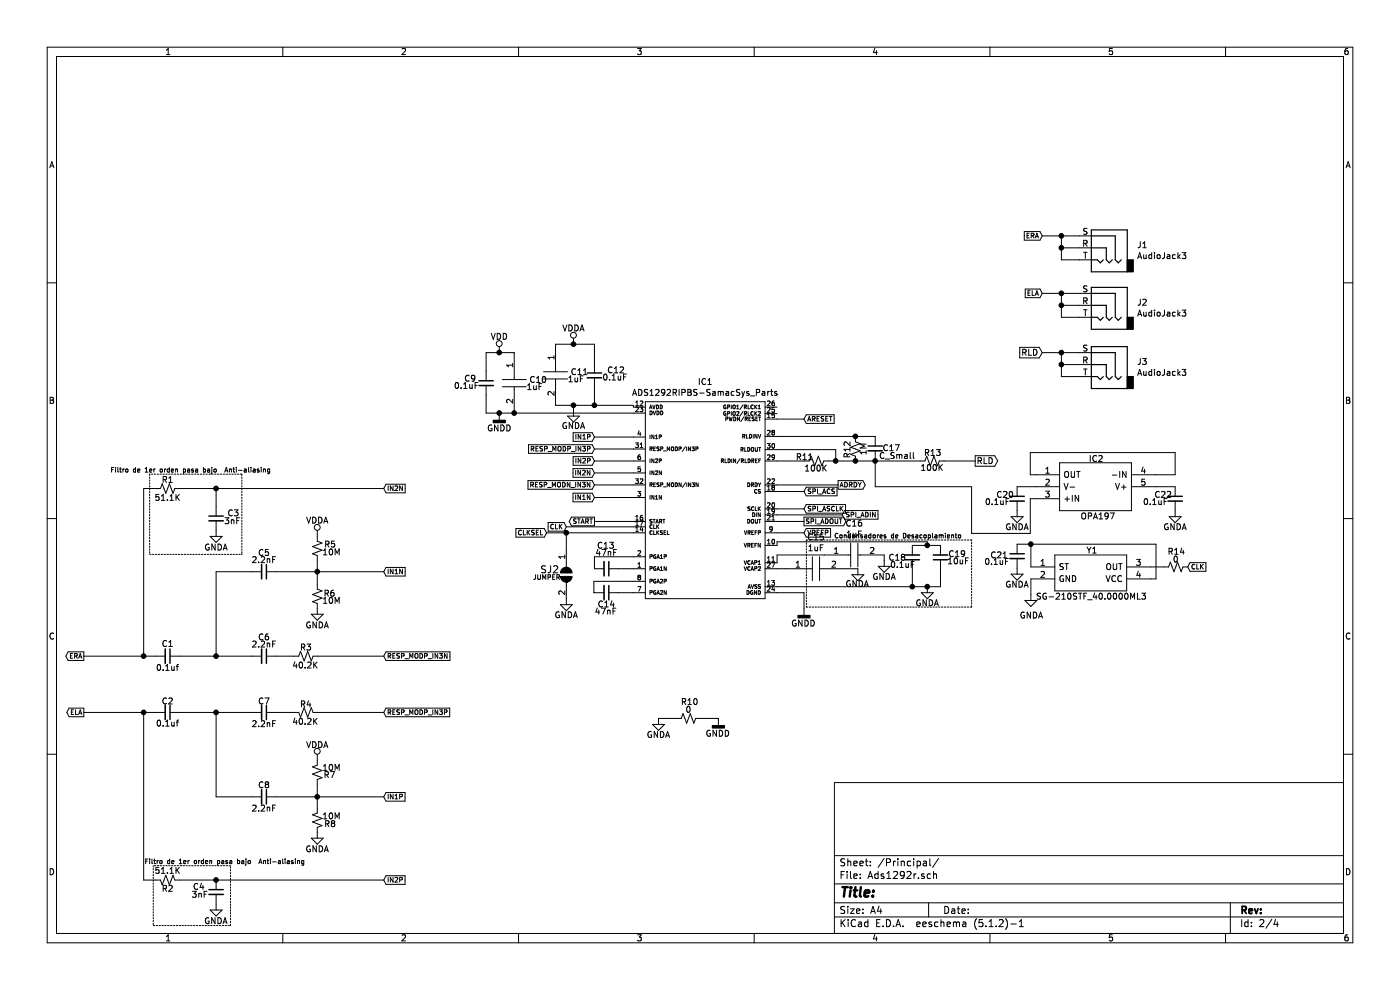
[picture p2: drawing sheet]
EESchema Schematic File Version 4
LIBS:electrocardiograma+respiracion-cache
EELAYER 29 0
EELAYER END
$Descr A4 11693 8268
encoding utf-8
Sheet 2 4
Title ""
Date ""
Rev ""
Comp ""
Comment1 ""
Comment2 ""
Comment3 ""
Comment4 ""
$EndDescr
$Comp
L Device:C_Small C14
U 1 1
P 5065 4950
F 0 "C14" V 5160 4950 50  0000 C CNN
F 1 "47nF" V 5220 4945 50  0000 C CNN
F 2 "Capacitor_SMD:C_0603_1608Metric" H 5065 4950 50  0001 C CNN
F 3 "~" H 5065 4950 50  0001 C CNN
	1    5065 4950
	0    1    1    0   
$EndComp
Wire Wire Line
	5165 4950 5290 4950
Wire Wire Line
	5290 4855 4960 4855
Wire Wire Line
	4960 4855 4960 4950
Wire Wire Line
	4960 4950 4965 4950
$Comp
L Device:C_Small C13
U 1 1
P 5065 4750
F 0 "C13" V 4870 4745 50  0000 C CNN
F 1 "47nF" V 4930 4750 50  0000 C CNN
F 2 "Capacitor_SMD:C_0603_1608Metric" H 5065 4750 50  0001 C CNN
F 3 "~" H 5065 4750 50  0001 C CNN
	1    5065 4750
	0    1    1    0   
$EndComp
Wire Wire Line
	5165 4750 5290 4750
Wire Wire Line
	4965 4650 4965 4750
Wire Wire Line
	5290 4650 4965 4650
Text GLabel 4965 4355 0    39   Output ~ 0
START
Wire Wire Line
	4965 4355 5290 4355
Text GLabel 4965 4155 0    39   Input ~ 0
IN1N
Text GLabel 4965 4050 0    39   Input ~ 0
RESP_MODN_IN3N
Text GLabel 4965 3950 0    39   Input ~ 0
IN2N
Text GLabel 4965 3850 0    39   Input ~ 0
IN2P
Text GLabel 4965 3750 0    39   Input ~ 0
RESP_MODP_IN3P
Text GLabel 4965 3650 0    39   Input ~ 0
IN1P
Wire Wire Line
	4965 3650 5290 3650
Wire Wire Line
	5290 3750 4965 3750
Wire Wire Line
	4965 3850 5290 3850
Wire Wire Line
	5290 3950 4965 3950
Wire Wire Line
	4965 4050 5290 4050
Wire Wire Line
	5290 4155 4965 4155
$Comp
L power:GNDD #PWR014
U 1 1
P 6715 5080
F 0 "#PWR014" H 6715 4830 50  0001 C CNN
F 1 "GNDD" H 6710 4955 50  0000 C CNN
F 2 "" H 6715 5080 50  0001 C CNN
F 3 "" H 6715 5080 50  0001 C CNN
	1    6715 5080
	1    0    0    -1  
$EndComp
Wire Wire Line
	6715 4950 6490 4950
Text GLabel 6715 4450 2    39   Input ~ 0
VREFP
Text GLabel 6715 4355 2    39   Output ~ 0
SPI_ADOUT
Wire Wire Line
	6490 4300 7035 4300
Wire Wire Line
	6715 4355 6490 4355
Wire Wire Line
	6715 4105 6490 4105
$Comp
L Device:R_Small_US R11
U 1 1
P 6820 3850
F 0 "R11" V 6785 3750 50  0000 C CNN
F 1 "100K" V 6880 3845 50  0000 C CNN
F 2 "Resistor_SMD:R_0603_1608Metric" H 6820 3850 50  0001 C CNN
F 3 "~" H 6820 3850 50  0001 C CNN
	1    6820 3850
	0    1    1    0   
$EndComp
Wire Wire Line
	6490 3850 6720 3850
Wire Wire Line
	6490 3755 6980 3755
Wire Wire Line
	6980 3755 6980 3850
Wire Wire Line
	6980 3850 6920 3850
$Comp
L Device:R_Small_US R12
U 1 1
P 7145 3750
F 0 "R12" V 7210 3755 50  0000 C CNN
F 1 "1M" V 7075 3750 50  0000 C CNN
F 2 "Resistor_SMD:R_0603_1608Metric" H 7145 3750 50  0001 C CNN
F 3 "~" H 7145 3750 50  0001 C CNN
	1    7145 3750
	-1   0    0    1   
$EndComp
Wire Wire Line
	7145 3850 6980 3850
Connection ~ 6980 3850
Wire Wire Line
	7145 3645 7145 3650
$Comp
L Device:C_Small C17
U 1 1
P 7310 3745
F 0 "C17" H 7370 3750 50  0000 L CNN
F 1 "C_Small" H 7340 3685 50  0000 L CNN
F 2 "Capacitor_SMD:C_0603_1608Metric" H 7310 3745 50  0001 C CNN
F 3 "~" H 7310 3745 50  0001 C CNN
	1    7310 3745
	1    0    0    -1  
$EndComp
Wire Wire Line
	6490 3645 7145 3645
Connection ~ 7145 3645
Wire Wire Line
	7145 3645 7310 3645
Wire Wire Line
	7310 3850 7310 3845
Connection ~ 7145 3850
$Comp
L Device:R_Small_US R13
U 1 1
P 7785 3850
F 0 "R13" V 7715 3855 50  0000 C CNN
F 1 "100K" V 7840 3850 50  0000 C CNN
F 2 "Resistor_SMD:R_0603_1608Metric" H 7785 3850 50  0001 C CNN
F 3 "~" H 7785 3850 50  0001 C CNN
	1    7785 3850
	0    1    1    0   
$EndComp
Wire Wire Line
	7145 3850 7310 3850
Connection ~ 7310 3850
Wire Wire Line
	7310 3850 7685 3850
Text GLabel 6715 3500 2    39   Input ~ 0
ARESET
Wire Wire Line
	6715 3500 6490 3500
Text GLabel 8145 3850 2    50   Output ~ 0
RLD
Wire Wire Line
	8145 3850 7885 3850
Text GLabel 3205 4080 2    39   Input ~ 0
IN2N
$Comp
L Device:C_Small C3
U 1 1
P 1805 4330
F 0 "C3" H 1897 4376 50  0000 L CNN
F 1 "3nF" H 1870 4310 50  0000 L CNN
F 2 "Capacitor_SMD:C_0603_1608Metric" H 1805 4330 50  0001 C CNN
F 3 "~" H 1805 4330 50  0001 C CNN
	1    1805 4330
	1    0    0    -1  
$EndComp
$Comp
L Device:R_Small_US R1
U 1 1
P 1400 4080
F 0 "R1" V 1325 4080 50  0000 C CNN
F 1 "51.1K" V 1475 4080 50  0000 C CNN
F 2 "Resistor_SMD:R_0603_1608Metric" H 1400 4080 50  0001 C CNN
F 3 "~" H 1400 4080 50  0001 C CNN
	1    1400 4080
	0    1    1    0   
$EndComp
Wire Wire Line
	1500 4080 1805 4080
Wire Wire Line
	1805 4230 1805 4080
Connection ~ 1805 4080
Wire Wire Line
	1805 4080 3205 4080
$Comp
L power:GNDA #PWR01
U 1 1
P 1805 4430
F 0 "#PWR01" H 1805 4180 50  0001 C CNN
F 1 "GNDA" H 1805 4290 50  0000 C CNN
F 2 "" H 1805 4430 50  0001 C CNN
F 3 "" H 1805 4430 50  0001 C CNN
	1    1805 4430
	1    0    0    -1  
$EndComp
Text GLabel 3205 4775 2    39   Input ~ 0
IN1N
$Comp
L Device:C_Small C5
U 1 1
P 2205 4775
F 0 "C5" V 2045 4775 50  0000 C CNN
F 1 "2.2nF" V 2105 4775 50  0000 C CNN
F 2 "Capacitor_SMD:C_0603_1608Metric" H 2205 4775 50  0001 C CNN
F 3 "~" H 2205 4775 50  0001 C CNN
	1    2205 4775
	0    1    1    0   
$EndComp
Wire Wire Line
	2305 4775 2650 4775
$Comp
L Device:R_Small_US R5
U 1 1
P 2650 4580
F 0 "R5" H 2705 4615 50  0000 L CNN
F 1 "10M" H 2690 4550 50  0000 L CNN
F 2 "Resistor_SMD:R_0603_1608Metric" H 2650 4580 50  0001 C CNN
F 3 "~" H 2650 4580 50  0001 C CNN
	1    2650 4580
	1    0    0    -1  
$EndComp
$Comp
L Device:R_Small_US R6
U 1 1
P 2650 4980
F 0 "R6" H 2700 5005 50  0000 L CNN
F 1 "10M" H 2690 4945 50  0000 L CNN
F 2 "Resistor_SMD:R_0603_1608Metric" H 2650 4980 50  0001 C CNN
F 3 "~" H 2650 4980 50  0001 C CNN
	1    2650 4980
	1    0    0    -1  
$EndComp
Wire Wire Line
	2650 4880 2650 4775
Connection ~ 2650 4775
Wire Wire Line
	2650 4775 3205 4775
Wire Wire Line
	2650 4680 2650 4775
Wire Wire Line
	2650 4775 2650 4780
$Comp
L power:GNDA #PWR04
U 1 1
P 2650 5080
F 0 "#PWR04" H 2650 4830 50  0001 C CNN
F 1 "GNDA" H 2650 4940 50  0000 C CNN
F 2 "" H 2650 5080 50  0001 C CNN
F 3 "" H 2650 5080 50  0001 C CNN
	1    2650 5080
	1    0    0    -1  
$EndComp
Text GLabel 3205 5480 2    39   Input ~ 0
RESP_MODP_IN3N
$Comp
L Device:R_Small_US R3
U 1 1
P 2555 5480
F 0 "R3" V 2480 5480 50  0000 C CNN
F 1 "40.2K" V 2630 5475 50  0000 C CNN
F 2 "Resistor_SMD:R_0603_1608Metric" H 2555 5480 50  0001 C CNN
F 3 "~" H 2555 5480 50  0001 C CNN
	1    2555 5480
	0    1    1    0   
$EndComp
Wire Wire Line
	2655 5480 3205 5480
$Comp
L Device:C_Small C6
U 1 1
P 2205 5480
F 0 "C6" V 2045 5480 50  0000 C CNN
F 1 "2.2nF" V 2105 5480 50  0000 C CNN
F 2 "Capacitor_SMD:C_0603_1608Metric" H 2205 5480 50  0001 C CNN
F 3 "~" H 2205 5480 50  0001 C CNN
	1    2205 5480
	0    1    1    0   
$EndComp
Wire Wire Line
	2305 5480 2455 5480
Wire Wire Line
	2105 4775 1805 4775
Wire Wire Line
	1805 4775 1805 5480
Wire Wire Line
	1805 5480 2105 5480
$Comp
L Device:C_Small C1
U 1 1
P 1400 5480
F 0 "C1" V 1295 5480 50  0000 C CNN
F 1 "0.1uf" V 1495 5480 50  0000 C CNN
F 2 "Capacitor_SMD:C_0603_1608Metric" H 1400 5480 50  0001 C CNN
F 3 "~" H 1400 5480 50  0001 C CNN
	1    1400 5480
	0    1    1    0   
$EndComp
Wire Wire Line
	1500 5480 1805 5480
Wire Wire Line
	1805 5480 1805 5475
Connection ~ 1805 5480
Wire Wire Line
	1300 4080 1200 4080
Wire Wire Line
	1200 4080 1200 5480
Wire Wire Line
	1200 5480 1300 5480
Text GLabel 700  5480 0    39   Output ~ 0
ERA
$Comp
L Device:C_Small C4
U 1 1
P 1805 7450
F 0 "C4" H 1897 7496 50  0000 L CNN
F 1 "3nF" H 1870 7430 50  0000 L CNN
F 2 "Capacitor_SMD:C_0603_1608Metric" H 1805 7450 50  0001 C CNN
F 3 "~" H 1805 7450 50  0001 C CNN
	1    1805 7450
	-1   0    0    -1  
$EndComp
$Comp
L Device:R_Small_US R2
U 1 1
P 1400 7350
F 0 "R2" V 1325 7350 50  0000 C CNN
F 1 "51.1K" V 1475 7350 50  0000 C CNN
F 2 "Resistor_SMD:R_0603_1608Metric" H 1400 7350 50  0001 C CNN
F 3 "~" H 1400 7350 50  0001 C CNN
	1    1400 7350
	0    1    -1   0   
$EndComp
Wire Wire Line
	1500 7350 1805 7350
Connection ~ 1805 7350
Wire Wire Line
	1805 7350 3205 7350
$Comp
L power:GNDA #PWR02
U 1 1
P 1805 7550
F 0 "#PWR02" H 1805 7300 50  0001 C CNN
F 1 "GNDA" H 1805 7410 50  0000 C CNN
F 2 "" H 1805 7550 50  0001 C CNN
F 3 "" H 1805 7550 50  0001 C CNN
	1    1805 7550
	-1   0    0    -1  
$EndComp
$Comp
L Device:C_Small C8
U 1 1
P 2205 6655
F 0 "C8" V 2300 6655 50  0000 C CNN
F 1 "2.2nF" V 2105 6655 50  0000 C CNN
F 2 "Capacitor_SMD:C_0603_1608Metric" H 2205 6655 50  0001 C CNN
F 3 "~" H 2205 6655 50  0001 C CNN
	1    2205 6655
	0    1    -1   0   
$EndComp
Wire Wire Line
	2305 6655 2650 6655
$Comp
L Device:R_Small_US R8
U 1 1
P 2650 6850
F 0 "R8" H 2705 6885 50  0000 L CNN
F 1 "10M" H 2690 6820 50  0000 L CNN
F 2 "Resistor_SMD:R_0603_1608Metric" H 2650 6850 50  0001 C CNN
F 3 "~" H 2650 6850 50  0001 C CNN
	1    2650 6850
	1    0    0    1   
$EndComp
$Comp
L Device:R_Small_US R7
U 1 1
P 2650 6450
F 0 "R7" H 2700 6475 50  0000 L CNN
F 1 "10M" H 2690 6415 50  0000 L CNN
F 2 "Resistor_SMD:R_0603_1608Metric" H 2650 6450 50  0001 C CNN
F 3 "~" H 2650 6450 50  0001 C CNN
	1    2650 6450
	1    0    0    1   
$EndComp
Wire Wire Line
	2650 6550 2650 6655
Connection ~ 2650 6655
Wire Wire Line
	2650 6655 3205 6655
Wire Wire Line
	2650 6750 2650 6655
Wire Wire Line
	2650 6655 2650 6650
$Comp
L Device:R_Small_US R4
U 1 1
P 2555 5950
F 0 "R4" V 2620 5950 50  0000 C CNN
F 1 "40.2K" V 2475 5945 50  0000 C CNN
F 2 "Resistor_SMD:R_0603_1608Metric" H 2555 5950 50  0001 C CNN
F 3 "~" H 2555 5950 50  0001 C CNN
	1    2555 5950
	0    1    -1   0   
$EndComp
Wire Wire Line
	2655 5950 3205 5950
$Comp
L Device:C_Small C7
U 1 1
P 2205 5950
F 0 "C7" V 2295 5950 50  0000 C CNN
F 1 "2.2nF" V 2105 5950 50  0000 C CNN
F 2 "Capacitor_SMD:C_0603_1608Metric" H 2205 5950 50  0001 C CNN
F 3 "~" H 2205 5950 50  0001 C CNN
	1    2205 5950
	0    1    -1   0   
$EndComp
Wire Wire Line
	2305 5950 2455 5950
Wire Wire Line
	2105 6655 1805 6655
Wire Wire Line
	1805 6655 1805 5950
Wire Wire Line
	1805 5950 2105 5950
$Comp
L Device:C_Small C2
U 1 1
P 1400 5950
F 0 "C2" V 1490 5950 50  0000 C CNN
F 1 "0.1uf" V 1305 5950 50  0000 C CNN
F 2 "Capacitor_SMD:C_0603_1608Metric" H 1400 5950 50  0001 C CNN
F 3 "~" H 1400 5950 50  0001 C CNN
	1    1400 5950
	0    1    -1   0   
$EndComp
Wire Wire Line
	1500 5950 1805 5950
Wire Wire Line
	1805 5950 1805 5955
Connection ~ 1805 5950
Wire Wire Line
	1300 7350 1200 7350
Wire Wire Line
	1200 7350 1200 5950
Wire Wire Line
	1200 5950 1300 5950
Text GLabel 700  5950 0    39   Output ~ 0
ELA
Wire Wire Line
	700  5950 1200 5950
Connection ~ 1200 5950
Wire Wire Line
	1200 5480 700  5480
Connection ~ 1200 5480
Text GLabel 3205 7350 2    39   Input ~ 0
IN2P
Text GLabel 3205 6655 2    39   Input ~ 0
IN1P
Text GLabel 3205 5950 2    39   Input ~ 0
RESP_MODP_IN3P
$Comp
L power:GNDA #PWR06
U 1 1
P 2650 6950
F 0 "#PWR06" H 2650 6700 50  0001 C CNN
F 1 "GNDA" H 2650 6810 50  0000 C CNN
F 2 "" H 2650 6950 50  0001 C CNN
F 3 "" H 2650 6950 50  0001 C CNN
	1    2650 6950
	1    0    0    -1  
$EndComp
Wire Notes Line
	1280 7230 1280 7730
Wire Notes Line
	1280 7730 1925 7730
Wire Notes Line
	1925 7730 1925 7230
Wire Notes Line
	1925 7230 1280 7230
Text Notes 1205 7225 0    39   ~ 0
Filtro de 1er orden pasa bajo  Anti-aliasing 
Wire Notes Line
	2020 4620 2020 3960
Wire Notes Line
	2020 3960 1250 3960
Wire Notes Line
	1250 3960 1250 4630
Wire Notes Line
	1250 4630 2020 4630
Wire Notes Line
	2020 4630 2020 4625
Text Notes 920  3955 0    39   ~ 0
Filtro de 1er orden pasa bajo  Anti-aliasing 
$Comp
L Device:C_Small C12
U 1 1
P 4965 3135
F 0 "C12" H 5070 3180 50  0000 L CNN
F 1 "0.1uF" H 5030 3120 50  0000 L CNN
F 2 "Capacitor_SMD:C_0603_1608Metric" H 4965 3135 50  0001 C CNN
F 3 "~" H 4965 3135 50  0001 C CNN
	1    4965 3135
	1    0    0    -1  
$EndComp
$Comp
L Device:C_Small C9
U 1 1
P 4060 3200
F 0 "C9" H 3875 3240 50  0000 L CNN
F 1 "0.1uF" H 3790 3180 50  0000 L CNN
F 2 "Capacitor_SMD:C_0603_1608Metric" H 4060 3200 50  0001 C CNN
F 3 "~" H 4060 3200 50  0001 C CNN
	1    4060 3200
	1    0    0    -1  
$EndComp
$Comp
L power:GNDD #PWR08
U 1 1
P 4170 3450
F 0 "#PWR08" H 4170 3200 50  0001 C CNN
F 1 "GNDD" H 4170 3325 50  0000 C CNN
F 2 "" H 4170 3450 50  0001 C CNN
F 3 "" H 4170 3450 50  0001 C CNN
	1    4170 3450
	1    0    0    -1  
$EndComp
$Comp
L power:GNDA #PWR011
U 1 1
P 4790 3425
F 0 "#PWR011" H 4790 3175 50  0001 C CNN
F 1 "GNDA" H 4790 3295 50  0000 C CNN
F 2 "" H 4790 3425 50  0001 C CNN
F 3 "" H 4790 3425 50  0001 C CNN
	1    4790 3425
	1    0    0    -1  
$EndComp
$Comp
L power:GNDA #PWR016
U 1 1
P 7385 4680
F 0 "#PWR016" H 7385 4430 50  0001 C CNN
F 1 "GNDA" H 7385 4545 50  0000 C CNN
F 2 "" H 7385 4680 50  0001 C CNN
F 3 "" H 7385 4680 50  0001 C CNN
	1    7385 4680
	1    0    0    -1  
$EndComp
$Comp
L power:GNDA #PWR015
U 1 1
P 7165 4750
F 0 "#PWR015" H 7165 4500 50  0001 C CNN
F 1 "GNDA" H 7160 4625 50  0000 C CNN
F 2 "" H 7165 4750 50  0001 C CNN
F 3 "" H 7165 4750 50  0001 C CNN
	1    7165 4750
	1    0    0    -1  
$EndComp
$Comp
L Device:C_Small C18
U 1 1
P 7620 4655
F 0 "C18" H 7745 4660 50  0000 C CNN
F 1 "0.1uF" H 7700 4720 50  0000 C CNN
F 2 "Capacitor_SMD:C_0603_1608Metric" H 7620 4655 50  0001 C CNN
F 3 "~" H 7620 4655 50  0001 C CNN
	1    7620 4655
	-1   0    0    1   
$EndComp
Wire Wire Line
	7620 4755 7620 4900
Wire Wire Line
	7620 4900 6490 4900
$Comp
L Device:C_Small C19
U 1 1
P 7855 4655
F 0 "C19" H 7715 4630 50  0000 C CNN
F 1 "10uF" H 7705 4690 50  0000 C CNN
F 2 "Capacitor_SMD:C_0603_1608Metric" H 7855 4655 50  0001 C CNN
F 3 "~" H 7855 4655 50  0001 C CNN
	1    7855 4655
	-1   0    0    1   
$EndComp
Wire Wire Line
	7855 4555 7745 4555
$Comp
L power:GNDA #PWR017
U 1 1
P 7745 4900
F 0 "#PWR017" H 7745 4650 50  0001 C CNN
F 1 "GNDA" H 7745 4765 50  0000 C CNN
F 2 "" H 7745 4900 50  0001 C CNN
F 3 "" H 7745 4900 50  0001 C CNN
	1    7745 4900
	1    0    0    -1  
$EndComp
Wire Wire Line
	7620 4900 7745 4900
Wire Wire Line
	7855 4900 7855 4755
Connection ~ 7620 4900
Wire Notes Line
	6735 4510 6735 5070
Wire Notes Line
	6735 5070 8115 5070
Wire Notes Line
	8115 5070 8115 4510
Wire Notes Line
	6735 4510 8115 4510
Wire Wire Line
	6715 4950 6715 5080
Text Notes 6965 4505 0    39   ~ 0
Condensadores de Desacoplamiento\n
Text GLabel 8705 1970 0    39   Input ~ 0
ERA
Text GLabel 8705 2450 0    39   Input ~ 0
ELA
Text GLabel 8705 2945 0    50   Input ~ 0
RLD
Wire Wire Line
	6715 4250 6490 4250
Wire Wire Line
	6715 4450 6490 4450
$Comp
L electrocardiograma+respiracion-rescue:ADS1292RIPBS-SamacSys_Parts-SamacSys_Parts IC1
U 1 1
P 5890 4350
F 0 "IC1" H 5890 5513 50  0000 C CNN
F 1 "ADS1292RIPBS-SamacSys_Parts" H 5890 5422 50  0000 C CNN
F 2 "Package_DFN_QFN:QFN-32-1EP_7x7mm_P0.65mm_EP4.65x4.65mm_ThermalVias" H 7040 5250 50  0001 L CNN
F 3 "" H 7040 5150 50  0001 L CNN
F 4 "Analog Front-End 2-Ch 24-Bit 3V TQFP32 ADS1292RIPBS, Analogue Front End IC, 2-channel 24 bit, 8ksps Serial-SPI, 32-Pin TQFP" H 7040 5050 50  0001 L CNN "Description"
F 5 "1.2" H 7040 4950 50  0001 L CNN "Height"
F 6 "Texas Instruments" H 7040 4850 50  0001 L CNN "Manufacturer_Name"
F 7 "ADS1292RIPBS" H 7040 4750 50  0001 L CNN "Manufacturer_Part_Number"
F 8 "595-ADS1292RIPBS" H 7040 4650 50  0001 L CNN "Mouser Part Number"
F 9 "https://www.mouser.com/Search/Refine.aspx?Keyword=595-ADS1292RIPBS" H 7040 4550 50  0001 L CNN "Mouser Price/Stock"
F 10 "1626118" H 7040 4450 50  0001 L CNN "RS Part Number"
F 11 "http://uk.rs-online.com/web/p/products/1626118" H 7040 4350 50  0001 L CNN "RS Price/Stock"
	1    5890 4350
	1    0    0    -1  
$EndComp
$Comp
L power:VDDA #PWR010
U 1 1
P 4790 2875
F 0 "#PWR010" H 4790 2725 50  0001 C CNN
F 1 "VDDA" H 4790 3010 50  0000 C CNN
F 2 "" H 4790 2875 50  0001 C CNN
F 3 "" H 4790 2875 50  0001 C CNN
	1    4790 2875
	1    0    0    -1  
$EndComp
$Comp
L power:VDD #PWR07
U 1 1
P 4170 2945
F 0 "#PWR07" H 4170 2795 50  0001 C CNN
F 1 "VDD" H 4170 3080 50  0000 C CNN
F 2 "" H 4170 2945 50  0001 C CNN
F 3 "" H 4170 2945 50  0001 C CNN
	1    4170 2945
	1    0    0    -1  
$EndComp
$Comp
L power:VDDA #PWR03
U 1 1
P 2650 4480
F 0 "#PWR03" H 2650 4330 50  0001 C CNN
F 1 "VDDA" H 2650 4615 50  0000 C CNN
F 2 "" H 2650 4480 50  0001 C CNN
F 3 "" H 2650 4480 50  0001 C CNN
	1    2650 4480
	1    0    0    -1  
$EndComp
$Comp
L power:VDDA #PWR05
U 1 1
P 2650 6350
F 0 "#PWR05" H 2650 6200 50  0001 C CNN
F 1 "VDDA" H 2650 6480 50  0000 C CNN
F 2 "" H 2650 6350 50  0001 C CNN
F 3 "" H 2650 6350 50  0001 C CNN
	1    2650 6350
	1    0    0    -1  
$EndComp
Text GLabel 7035 4300 2    39   Input ~ 0
SPI_ADIN
Text GLabel 6715 4250 2    39   Input ~ 0
SPI_ASCLK
Text GLabel 6715 4105 2    39   Input ~ 0
SPI_ACS
Text GLabel 7000 4050 2    39   Output ~ 0
ADRDY
$Comp
L electrocardiograma+respiracion-rescue:SG-210STF_40.0000ML3-SamacSys_Parts Y1
U 1 1
P 8610 4735
F 0 "Y1" H 9120 4875 50  0000 C CNN
F 1 "SG-210STF_40.0000ML3" H 9115 4490 50  0000 C CNN
F 2 "footprints-SamacSys:oscilator" H 9460 4835 50  0001 L CNN
F 3 "https://support.epson.biz/td/api/doc_check.php?dl=brief_SG-210STF_en.pdf" H 9460 4735 50  0001 L CNN
F 4 "Crystal Oscillator (SPXO) output: cmos" H 9460 4635 50  0001 L CNN "Description"
F 5 "Epson Timing" H 9460 4435 50  0001 L CNN "Manufacturer_Name"
F 6 "SG-210STF 40.0000ML3" H 9460 4335 50  0001 L CNN "Manufacturer_Part_Number"
F 7 "732-SG210STF40.0L3" H 9460 4235 50  0001 L CNN "Mouser Part Number"
F 8 "https://www.mouser.com/Search/Refine.aspx?Keyword=732-SG210STF40.0L3" H 9460 4135 50  0001 L CNN "Mouser Price/Stock"
	1    8610 4735
	1    0    0    -1  
$EndComp
Wire Wire Line
	9610 4835 9655 4835
Wire Wire Line
	9655 4835 9655 4545
Wire Wire Line
	9655 4545 8610 4545
Wire Wire Line
	8610 4545 8610 4735
Text GLabel 4730 4400 0    39   Input ~ 0
CLK
Wire Wire Line
	4730 4400 5290 4400
Wire Wire Line
	4730 4450 5290 4450
$Comp
L power:GNDA #PWR09
U 1 1
P 4730 5000
F 0 "#PWR09" H 4730 4750 50  0001 C CNN
F 1 "GNDA" H 4730 4865 50  0000 C CNN
F 2 "" H 4730 5000 50  0001 C CNN
F 3 "" H 4730 5000 50  0001 C CNN
	1    4730 5000
	1    0    0    -1  
$EndComp
Text GLabel 4565 4450 0    39   Input ~ 0
CLKSEL
Wire Wire Line
	4565 4450 4730 4450
Connection ~ 4730 4450
$Comp
L power:GNDA #PWR020
U 1 1
P 8610 4965
F 0 "#PWR020" H 8610 4715 50  0001 C CNN
F 1 "GNDA" H 8615 4792 50  0000 C CNN
F 2 "" H 8610 4965 50  0001 C CNN
F 3 "" H 8610 4965 50  0001 C CNN
	1    8610 4965
	1    0    0    -1  
$EndComp
Wire Wire Line
	8610 4965 8610 4835
$Comp
L Device:R_Small_US R14
U 1 1
P 9820 4735
F 0 "R14" V 9690 4740 50  0000 C CNN
F 1 "0" V 9755 4735 50  0000 C CNN
F 2 "Resistor_SMD:R_0603_1608Metric" H 9820 4735 50  0001 C CNN
F 3 "~" H 9820 4735 50  0001 C CNN
	1    9820 4735
	0    1    1    0   
$EndComp
Wire Wire Line
	9720 4735 9610 4735
Text GLabel 9920 4735 2    39   Input ~ 0
CLK
$Comp
L Device:C_Small C21
U 1 1
P 8495 4645
F 0 "C21" H 8270 4655 50  0000 L CNN
F 1 "0.1uF" H 8220 4600 50  0000 L CNN
F 2 "Capacitor_SMD:C_0603_1608Metric" H 8495 4645 50  0001 C CNN
F 3 "~" H 8495 4645 50  0001 C CNN
	1    8495 4645
	1    0    0    -1  
$EndComp
Wire Wire Line
	8495 4545 8610 4545
Connection ~ 8610 4545
$Comp
L power:GNDA #PWR019
U 1 1
P 8495 4745
F 0 "#PWR019" H 8495 4495 50  0001 C CNN
F 1 "GNDA" H 8495 4610 50  0000 C CNN
F 2 "" H 8495 4745 50  0001 C CNN
F 3 "" H 8495 4745 50  0001 C CNN
	1    8495 4745
	1    0    0    -1  
$EndComp
Wire Wire Line
	6490 4050 7000 4050
$Comp
L electrocardiograma+respiracion-rescue:CL0306KRX7R6BB104-SamacSys_Parts C10
U 1 1
P 4295 2950
F 0 "C10" V 4515 3075 50  0000 L CNN
F 1 "1uF" V 4575 3050 50  0000 L CNN
F 2 "footprints-SamacSys:capacitor invertido" H 4645 3000 50  0001 L CNN
F 3 "http://www.yageo.com/documents/recent/UPY-X5R_X7R_CL_6.3V-to-50V_1.pdf" H 4645 2900 50  0001 L CNN
F 4 "Multilayer Ceramic Capacitors MLCC - SMD/SMT 100nF 10V X7R 10%" H 4645 2800 50  0001 L CNN "Description"
F 5 "0.6" H 4645 2700 50  0001 L CNN "Height"
F 6 "YAGEO (PHYCOMP)" H 4645 2600 50  0001 L CNN "Manufacturer_Name"
F 7 "CL0306KRX7R6BB104" H 4645 2500 50  0001 L CNN "Manufacturer_Part_Number"
F 8 "603-CL306KRX7R6BB104" H 4645 2400 50  0001 L CNN "Mouser Part Number"
F 9 "https://www.mouser.com/Search/Refine.aspx?Keyword=603-CL306KRX7R6BB104" H 4645 2300 50  0001 L CNN "Mouser Price/Stock"
	1    4295 2950
	0    1    1    0   
$EndComp
Wire Wire Line
	4060 3450 4060 3300
Wire Wire Line
	4060 3100 4060 2945
Wire Wire Line
	4060 2945 4170 2945
Wire Wire Line
	4295 2945 4295 2950
Connection ~ 4170 2945
Wire Wire Line
	4170 2945 4295 2945
Wire Wire Line
	4060 3450 4170 3450
Connection ~ 4170 3450
Wire Wire Line
	4170 3450 4295 3450
Wire Wire Line
	5290 3450 4295 3450
Wire Wire Line
	4295 3450 4290 3450
Connection ~ 4295 3450
$Comp
L electrocardiograma+respiracion-rescue:CL0306KRX7R6BB104-SamacSys_Parts C11
U 1 1
P 4640 2885
F 0 "C11" V 4860 3010 50  0000 L CNN
F 1 "1uF" V 4920 2985 50  0000 L CNN
F 2 "footprints-SamacSys:capacitor invertido" H 4990 2935 50  0001 L CNN
F 3 "http://www.yageo.com/documents/recent/UPY-X5R_X7R_CL_6.3V-to-50V_1.pdf" H 4990 2835 50  0001 L CNN
F 4 "Multilayer Ceramic Capacitors MLCC - SMD/SMT 100nF 10V X7R 10%" H 4990 2735 50  0001 L CNN "Description"
F 5 "0.6" H 4990 2635 50  0001 L CNN "Height"
F 6 "YAGEO (PHYCOMP)" H 4990 2535 50  0001 L CNN "Manufacturer_Name"
F 7 "CL0306KRX7R6BB104" H 4990 2435 50  0001 L CNN "Manufacturer_Part_Number"
F 8 "603-CL306KRX7R6BB104" H 4990 2335 50  0001 L CNN "Mouser Part Number"
F 9 "https://www.mouser.com/Search/Refine.aspx?Keyword=603-CL306KRX7R6BB104" H 4990 2235 50  0001 L CNN "Mouser Price/Stock"
	1    4640 2885
	0    1    1    0   
$EndComp
Wire Wire Line
	4965 3035 4965 2875
Wire Wire Line
	4965 2875 4790 2875
Connection ~ 4790 2875
Wire Wire Line
	4640 2875 4640 2885
Wire Wire Line
	4640 2875 4790 2875
Wire Wire Line
	4640 3385 4790 3385
Wire Wire Line
	4965 3385 4965 3235
Wire Wire Line
	4790 3425 4790 3385
Connection ~ 4790 3385
Wire Wire Line
	4790 3385 4965 3385
Wire Wire Line
	5290 3400 5290 3385
Wire Wire Line
	5290 3385 4965 3385
Connection ~ 4965 3385
$Comp
L electrocardiograma+respiracion-rescue:GRM1885C1H102JA01D-SamacSys_Parts C15
U 1 1
P 6565 4750
F 0 "C15" H 6815 5015 50  0000 C CNN
F 1 "1uF" H 6815 4924 50  0000 C CNN
F 2 "footprints-SamacSys:capacitor C0G" H 6915 4800 50  0001 L CNN
F 3 "http://www.murata.com/~/media/webrenewal/support/library/catalog/products/capacitor/mlcc/c02e.pdf" H 6915 4700 50  0001 L CNN
F 4 "Multilayer Ceramic Capacitors MLCC - SMD/SMT 0603 1000pF 50volts C0G 5%" H 6915 4600 50  0001 L CNN "Description"
F 5 "0.9" H 6915 4500 50  0001 L CNN "Height"
F 6 "Murata Electronics" H 6915 4400 50  0001 L CNN "Manufacturer_Name"
F 7 "GRM1885C1H102JA01D" H 6915 4300 50  0001 L CNN "Manufacturer_Part_Number"
F 8 "81-GRM39C102J50" H 6915 4200 50  0001 L CNN "Mouser Part Number"
F 9 "https://www.mouser.com/Search/Refine.aspx?Keyword=81-GRM39C102J50" H 6915 4100 50  0001 L CNN "Mouser Price/Stock"
F 10 "6242418P" H 6915 4000 50  0001 L CNN "RS Part Number"
F 11 "http://uk.rs-online.com/web/p/products/6242418P" H 6915 3900 50  0001 L CNN "RS Price/Stock"
	1    6565 4750
	1    0    0    -1  
$EndComp
$Comp
L electrocardiograma+respiracion-rescue:GRM1885C1H102JA01D-SamacSys_Parts C16
U 1 1
P 6885 4635
F 0 "C16" H 7135 4900 50  0000 C CNN
F 1 "1uF" H 7135 4809 50  0000 C CNN
F 2 "footprints-SamacSys:capacitor C0G" H 7235 4685 50  0001 L CNN
F 3 "http://www.murata.com/~/media/webrenewal/support/library/catalog/products/capacitor/mlcc/c02e.pdf" H 7235 4585 50  0001 L CNN
F 4 "Multilayer Ceramic Capacitors MLCC - SMD/SMT 0603 1000pF 50volts C0G 5%" H 7235 4485 50  0001 L CNN "Description"
F 5 "0.9" H 7235 4385 50  0001 L CNN "Height"
F 6 "Murata Electronics" H 7235 4285 50  0001 L CNN "Manufacturer_Name"
F 7 "GRM1885C1H102JA01D" H 7235 4185 50  0001 L CNN "Manufacturer_Part_Number"
F 8 "81-GRM39C102J50" H 7235 4085 50  0001 L CNN "Mouser Part Number"
F 9 "https://www.mouser.com/Search/Refine.aspx?Keyword=81-GRM39C102J50" H 7235 3985 50  0001 L CNN "Mouser Price/Stock"
F 10 "6242418P" H 7235 3885 50  0001 L CNN "RS Part Number"
F 11 "http://uk.rs-online.com/web/p/products/6242418P" H 7235 3785 50  0001 L CNN "RS Price/Stock"
	1    6885 4635
	1    0    0    -1  
$EndComp
Wire Wire Line
	7165 4750 7065 4750
Wire Wire Line
	6565 4750 6490 4750
Wire Wire Line
	6490 4700 6490 4635
Wire Wire Line
	6490 4635 6885 4635
Wire Wire Line
	7385 4635 7385 4680
Wire Wire Line
	6490 4555 6490 4525
Wire Wire Line
	6490 4525 7745 4525
Wire Wire Line
	7745 4525 7745 4555
Connection ~ 7745 4555
Wire Wire Line
	7745 4555 7620 4555
Connection ~ 7745 4900
Wire Wire Line
	7745 4900 7855 4900
$Comp
L power:GNDA #PWR012
U 1 1
P 5500 6000
F 0 "#PWR012" H 5500 5750 50  0001 C CNN
F 1 "GNDA" H 5500 5865 50  0000 C CNN
F 2 "" H 5500 6000 50  0001 C CNN
F 3 "" H 5500 6000 50  0001 C CNN
	1    5500 6000
	1    0    0    -1  
$EndComp
$Comp
L power:GNDD #PWR013
U 1 1
P 6000 6000
F 0 "#PWR013" H 6000 5750 50  0001 C CNN
F 1 "GNDD" H 5995 5875 50  0000 C CNN
F 2 "" H 6000 6000 50  0001 C CNN
F 3 "" H 6000 6000 50  0001 C CNN
	1    6000 6000
	1    0    0    -1  
$EndComp
$Comp
L Device:R_Small_US R10
U 1 1
P 5750 6000
F 0 "R10" V 5610 6010 50  0000 C CNN
F 1 "0" V 5675 6000 50  0000 C CNN
F 2 "Resistor_SMD:R_0603_1608Metric" H 5750 6000 50  0001 C CNN
F 3 "~" H 5750 6000 50  0001 C CNN
	1    5750 6000
	0    1    1    0   
$EndComp
Wire Wire Line
	5650 6000 5500 6000
Wire Wire Line
	5850 6000 6000 6000
$Comp
L electrocardiograma+respiracion-rescue:AD8605ARTZ-REEL7-SamacSys_Parts IC2
U 1 1
P 8650 3965
AR Path="/5CB816FF" Ref="IC2"  Part="1" 
AR Path="/5CA7F59F/5CB816FF" Ref="IC2"  Part="1" 
F 0 "IC2" H 9155 4100 50  0000 C CNN
F 1 "OPA197" H 9170 3620 50  0000 C CNN
F 2 "footprints-SamacSys:OPAMP197IDBVR" H 9500 4065 50  0001 L CNN
F 3 "" H 9500 3965 50  0001 L CNN
F 4 "Operational Amplifiers" H 9500 3865 50  0001 L CNN "Description"
F 5 "Analog Devices" H 9500 3665 50  0001 L CNN "Manufacturer_Name"
F 6 "AD8605ARTZ-REEL7" H 9500 3565 50  0001 L CNN "Manufacturer_Part_Number"
F 7 "584-AD8605ARTZ-R7" H 9500 3465 50  0001 L CNN "Mouser Part Number"
F 8 "https://www.mouser.com/Search/Refine.aspx?Keyword=584-AD8605ARTZ-R7" H 9500 3365 50  0001 L CNN "Mouser Price/Stock"
F 9 "9128182" H 9500 3265 50  0001 L CNN "RS Part Number"
F 10 "http://uk.rs-online.com/web/p/products/9128182" H 9500 3165 50  0001 L CNN "RS Price/Stock"
	1    8650 3965
	1    0    0    -1  
$EndComp
$Comp
L Device:C_Small C20
U 1 1
P 8495 4165
F 0 "C20" H 8320 4200 50  0000 L CNN
F 1 "0.1uF" H 8225 4140 50  0000 L CNN
F 2 "Capacitor_SMD:C_0603_1608Metric" H 8495 4165 50  0001 C CNN
F 3 "~" H 8495 4165 50  0001 C CNN
	1    8495 4165
	1    0    0    -1  
$EndComp
Wire Wire Line
	8495 4065 8650 4065
$Comp
L Device:C_Small C22
U 1 1
P 9815 4165
F 0 "C22" H 9640 4200 50  0000 L CNN
F 1 "0.1uF" H 9545 4140 50  0000 L CNN
F 2 "Capacitor_SMD:C_0603_1608Metric" H 9815 4165 50  0001 C CNN
F 3 "~" H 9815 4165 50  0001 C CNN
	1    9815 4165
	1    0    0    -1  
$EndComp
Wire Wire Line
	9815 4065 9650 4065
$Comp
L power:GNDA #PWR018
U 1 1
P 8495 4265
F 0 "#PWR018" H 8495 4015 50  0001 C CNN
F 1 "GNDA" H 8495 4130 50  0000 C CNN
F 2 "" H 8495 4265 50  0001 C CNN
F 3 "" H 8495 4265 50  0001 C CNN
	1    8495 4265
	1    0    0    -1  
$EndComp
$Comp
L power:GNDA #PWR021
U 1 1
P 9815 4265
F 0 "#PWR021" H 9815 4015 50  0001 C CNN
F 1 "GNDA" H 9815 4130 50  0000 C CNN
F 2 "" H 9815 4265 50  0001 C CNN
F 3 "" H 9815 4265 50  0001 C CNN
	1    9815 4265
	1    0    0    -1  
$EndComp
Wire Wire Line
	8650 4165 8605 4165
Wire Wire Line
	8605 4165 8605 4455
Wire Wire Line
	8605 4455 8115 4455
Wire Wire Line
	8115 4455 8115 4065
Wire Wire Line
	8115 4065 7310 4065
Wire Wire Line
	7310 4065 7310 3850
Wire Wire Line
	9650 3965 9815 3965
Wire Wire Line
	9815 3965 9815 3780
Wire Wire Line
	9815 3780 8605 3780
Wire Wire Line
	8605 3780 8605 3965
Wire Wire Line
	8605 3965 8650 3965
$Comp
L Connector:AudioJack3 J1
U 1 1
P 9215 2070
F 0 "J1" H 8935 2095 50  0000 R CNN
F 1 "AudioJack3" H 8935 2004 50  0000 R CNN
F 2 "Connector_Audio:Jack_3.5mm_CUI_SJ-3523-SMT_Horizontal" H 9215 2070 50  0001 C CNN
F 3 "~" H 9215 2070 50  0001 C CNN
	1    9215 2070
	-1   0    0    -1  
$EndComp
$Comp
L Connector:AudioJack3 J2
U 1 1
P 9215 2550
F 0 "J2" H 8935 2575 50  0000 R CNN
F 1 "AudioJack3" H 8935 2484 50  0000 R CNN
F 2 "Connector_Audio:Jack_3.5mm_CUI_SJ-3523-SMT_Horizontal" H 9215 2550 50  0001 C CNN
F 3 "~" H 9215 2550 50  0001 C CNN
	1    9215 2550
	-1   0    0    -1  
$EndComp
$Comp
L Connector:AudioJack3 J3
U 1 1
P 9215 3045
F 0 "J3" H 8935 3070 50  0000 R CNN
F 1 "AudioJack3" H 8935 2979 50  0000 R CNN
F 2 "Connector_Audio:Jack_3.5mm_CUI_SJ-3523-SMT_Horizontal" H 9215 3045 50  0001 C CNN
F 3 "~" H 9215 3045 50  0001 C CNN
	1    9215 3045
	-1   0    0    -1  
$EndComp
Wire Wire Line
	8705 1970 8865 1970
Wire Wire Line
	9015 2170 8865 2170
Wire Wire Line
	8865 2170 8865 2070
Connection ~ 8865 1970
Wire Wire Line
	8865 1970 9015 1970
Wire Wire Line
	9015 2070 8865 2070
Connection ~ 8865 2070
Wire Wire Line
	8865 2070 8865 1970
Wire Wire Line
	8705 2450 8865 2450
Wire Wire Line
	8865 2450 8865 2550
Wire Wire Line
	8865 2650 9015 2650
Connection ~ 8865 2450
Wire Wire Line
	8865 2450 9015 2450
Wire Wire Line
	9015 2550 8865 2550
Connection ~ 8865 2550
Wire Wire Line
	8865 2550 8865 2650
Wire Wire Line
	8705 2945 8865 2945
Wire Wire Line
	8865 2945 8865 3045
Wire Wire Line
	8865 3145 9015 3145
Connection ~ 8865 2945
Wire Wire Line
	8865 2945 9015 2945
Wire Wire Line
	9015 3045 8865 3045
Connection ~ 8865 3045
Wire Wire Line
	8865 3045 8865 3145
$Comp
L electrocardiograma+respiracion-rescue:SOLDERJUMPERREFLOW_NOPASTE-Adafruit_128x64_Mono_OLED_PCB_v2-eagle-import-pantalla-rescue SJ2
U 1 1
P 4730 4800
F 0 "SJ2" V 4685 4580 59  0000 L CNN
F 1 "JUMPER" V 4750 4520 39  0000 L CNN
F 2 "footprints-SamacSys:SOLDERJUMPER_REFLOW_NOPASTE" H 4730 4800 50  0001 C CNN
F 3 "" H 4730 4800 50  0001 C CNN
	1    4730 4800
	0    1    1    0   
$EndComp
Wire Wire Line
	4730 4450 4730 4600
$EndSCHEMATC
